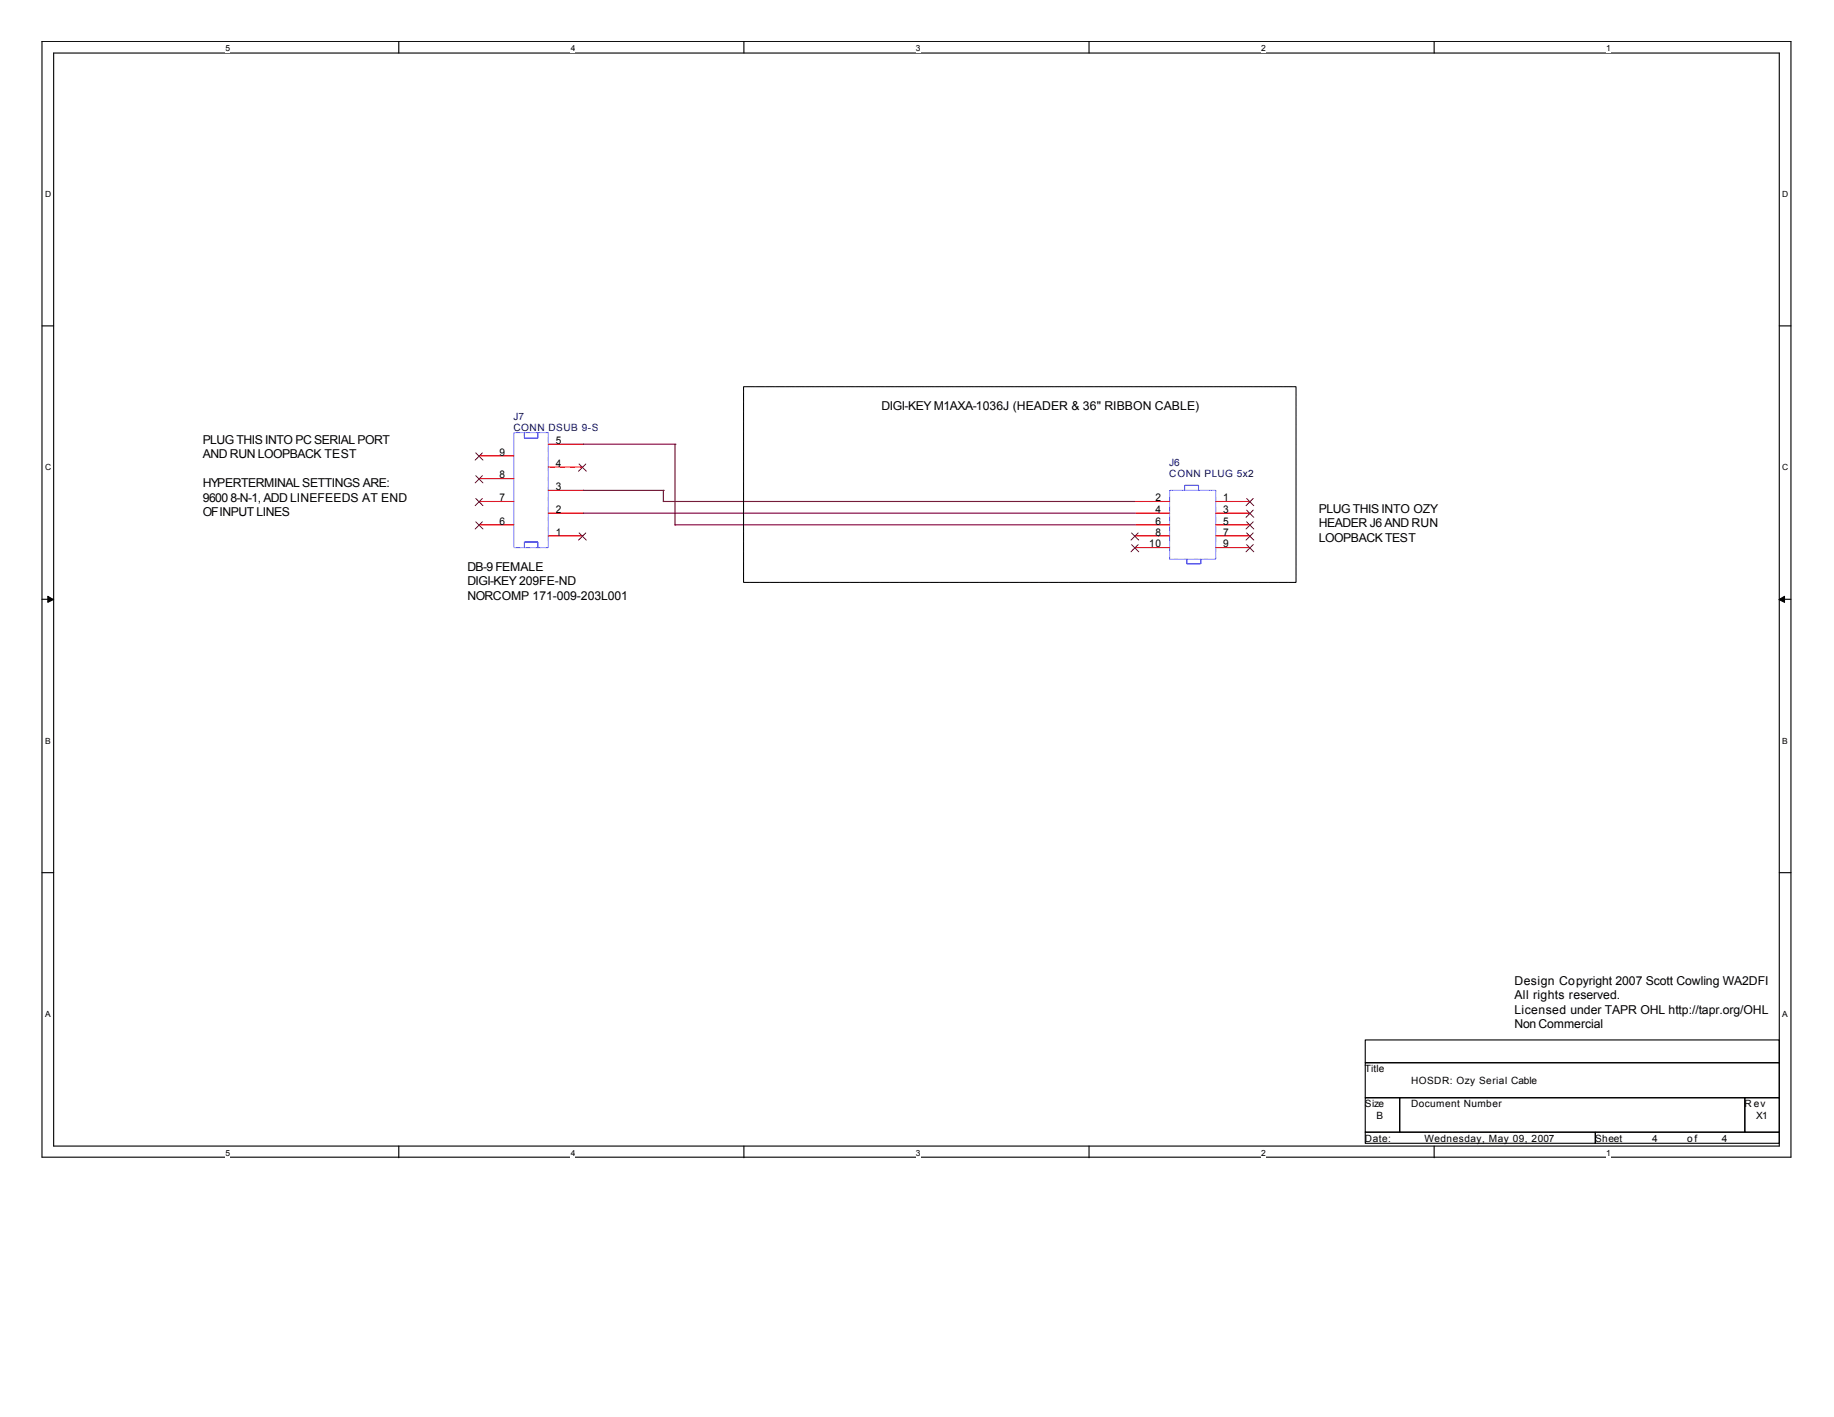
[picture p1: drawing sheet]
<svg xmlns="http://www.w3.org/2000/svg" width="279mm" height="216mm" viewBox="0 0 279 216" stroke-linecap="round" stroke-linejoin="round" font-family="sans-serif">
<path d="M6.4 6.3h266.4v170h-266.4zM8.2 8.1h262.9v166.5h-262.9z" fill="none" stroke="#000" stroke-width=".17"/>
<g fill="#fff">
<path d="M34.4 6.6h.7v1.4h-.7z"/>
<path d="M34.4 174.9h.7v1.5h-.7z"/>
</g>
<path d="M60.8 6.3v1.8M60.8 174.6v1.8" fill="none" stroke="#000" stroke-width=".17"/>
<g fill="#fff">
<path d="M87 6.6h.6v1.4h-.6z"/>
<path d="M87 174.9h.6v1.5h-.6z"/>
</g>
<path d="M113.3 6.3v1.8M113.3 174.6v1.8" fill="none" stroke="#000" stroke-width=".17"/>
<g fill="#fff">
<path d="M139.5 6.6h.7v1.4h-.7z"/>
<path d="M139.5 174.9h.7v1.5h-.7z"/>
</g>
<path d="M165.9 6.3v1.8M165.9 174.6v1.8" fill="none" stroke="#000" stroke-width=".17"/>
<g fill="#fff">
<path d="M192.1 6.6h.7v1.4h-.7z"/>
<path d="M192.1 174.9h.7v1.5h-.7z"/>
</g>
<path d="M218.5 6.3v1.8M218.5 174.6v1.8" fill="none" stroke="#000" stroke-width=".17"/>
<g fill="#fff">
<path d="M244.7 6.6h.7v1.4h-.7z"/>
<path d="M244.7 174.9h.7v1.5h-.7z"/>
<path d="M6.9 28.9h.9v1.4h-.9z"/>
<path d="M271.5 28.9h1v1.4h-1z"/>
<path d="M6.9 70.4h.9v1.5h-.9z"/>
<path d="M271.5 70.4h1v1.5h-1z"/>
</g>
<path d="M6.4 49.7h1.8M271.1 49.7h1.7" fill="none" stroke="#000" stroke-width=".17"/>
<g fill="#fff">
<path d="M6.9 112.1h.8v1.4h-.8z"/>
<path d="M271.5 112.1h.9v1.4h-.9z"/>
</g>
<path d="M6.4 91.3h1.8M271.1 91.3h1.7" fill="none" stroke="#000" stroke-width=".17"/>
<g fill="#000" stroke="#000" stroke-width=".15">
<path d="M7.3 90.8l.8 .6-.8 .4z" fill-rule="evenodd"/>
<path d="M271 91.4l.9-.6v1z" fill-rule="evenodd"/>
</g>
<g fill="#fff">
<path d="M6.9 153.8h.7v1.4h-.7z"/>
<path d="M271.5 153.8h.8v1.4h-.8z"/>
</g>
<path d="M6.4 133h1.8M271.1 133h1.7M208 158.5h63.1v3.4h-63.1zM208 161.9h63.1v5.4h-63.1zM208 167.3h5.2v5.2h-5.2zM208 172.5h35v1.7h-35zM213.2 167.3h52.6v5.2h-52.6zM243 172.5h28.1v1.7h-28.1zM265.8 167.3h5.3v5.2h-5.3z" fill="none" stroke="#000" stroke-width=".17"/>
<g fill="none" stroke="#800040" stroke-width=".17">
<path d="M88.8 78.2h.1M88.8 74.7h.1M88.8 67.7h.1M88.8 78.2h84.1M88.8 74.7h12.3M88.8 67.7h14M101.1 74.7h.1M101.1 76.4h.1M101.1 74.7v1.7M101.1 76.4h71.8M102.8 80h.1M102.8 67.7h.1"/>
<path d="M102.8 80h70.1M102.8 67.7v12.3"/>
</g>
<path d="M113.3 58.9h84.1v29.8h-84.1z" fill="none" stroke="#000" stroke-width=".15" stroke-dasharray=".1 .1 .1 .1 .1 .1 .1 .1"/>
<path d="M78.3 65.9h5.2v17.5h-5.2zM178.2 74.7h7v10.5h-7z" fill="none" stroke="#00f" stroke-width=".17" stroke-dasharray=".1 .1 .1 .1 .1 .1 .1 .1" stroke-linecap="butt"/>
<path d="M81.9 65.9v.9h-2v-.9M182.6 74.7v-.7h-2.1v.7M79.9 83.4v-.8h2v.8M180.8 85.2v.7h2.1v-.7" fill="none" stroke="#00f" stroke-width=".17" stroke-dasharray=".1 .1 .1 .1 .1 .1 .1 .1"/>
<g fill="none" stroke="#f00" stroke-width=".17" stroke-dasharray=".1 .1 .1 .1 .1 .1 .1 .1">
<path d="M78.3 69.5h-5.3M78.3 72.9h-5.3M78.3 76.4h-5.3M78.3 80h-5.3M83.5 67.7h5.3M83.5 71.2h5.3M83.5 74.7h5.3M83.5 78.2h5.3M178.2 76.4h-5.3M178.2 78.2h-5.3M178.2 80h-5.3M185.2 76.4h5.3"/>
<path d="M185.2 78.2h5.3M185.2 80h5.3M83.5 81.7h5.3M178.2 81.7h-5.3M178.2 83.4h-5.3M185.2 81.7h5.3M185.2 83.4h5.3"/>
</g>
<g fill="none" stroke="#804000" stroke-width=".15" stroke-dasharray=".1 .1 .1 .1 .1 .1 .1 .1">
<path d="M72.5 69l1.1 1.1M72.5 72.5l1.1 1.1M72.5 75.9l1.1 1.1M72.5 79.5l1.1 1.1M73.5 69l-1.1 1.1M73.5 72.5l-1.1 1.1M73.5 75.9l-1.1 1.1M73.5 79.5l-1.1 1.1M88.2 70.7l1.1 1.1M89.2 70.7l-1.1 1.1M189.9 75.9l1.1 1.1M189.9 77.7l1.1 1.1"/>
<path d="M189.9 79.5l1.1 1.1M190.9 75.9l-1.1 1.1M190.9 77.7l-1.1 1.1M190.9 79.5l-1.1 1.1M88.2 81.2l1.1 1.1M89.2 81.2l-1.1 1.1M172.4 81.2l1.1 1.1M172.4 83l1.1 1.1M173.4 81.2l-1.1 1.1M173.4 83l-1.1 1.1M189.9 81.2l1.1 1.1M189.9 83l1.1 1.1"/>
<path d="M190.9 81.2l-1.1 1.1M190.9 83l-1.1 1.1"/>
</g>
<g font-size="1.9">
<text x="134.3" y="62.4">DIGI-KEY M1AXA-1036J (HEADER &amp; 36&quot; RIBBON CABLE)</text>
<text x="30.9" y="67.6">PLUG THIS INTO PC SERIAL PORT</text>
<text x="30.9" y="69.8">AND RUN LOOPBACK TEST</text>
<text x="30.9" y="74.3">HYPERTERMINAL SETTINGS ARE:</text>
<text x="30.9" y="76.5">9600 8-N-1, ADD LINEFEEDS AT END</text>
<text x="30.9" y="78.7">OFINPUT LINES</text>
<text x="200.9" y="78.1">PLUG THIS INTO OZY</text>
<text x="200.9" y="80.3">HEADER J6 AND RUN</text>
<text x="200.9" y="82.5">LOOPBACK TEST</text>
<text x="71.2" y="87">DB-9 FEMALE</text>
<text x="71.2" y="89.2">DIGI-KEY 209FE-ND</text>
<text x="71.2" y="91.4">NORCOMP 171-009-203L001</text>
<text x="230.7" y="150">Design Copyright 2007 Scott Cowling WA2DFI</text>
<text x="230.7" y="152.2">All rights reserved.</text>
<text x="230.7" y="154.4">Licensed under TAPR OHL http://tapr.org/OHL</text>
<text x="230.7" y="156.6">NonCommercial</text>
</g>
<g font-size="1.6">
<text x="76.1" y="69.4">9</text>
<text x="84.7" y="67.6">5</text>
<text x="84.7" y="71.1">4</text>
<text x="76.1" y="72.9">8</text>
<text x="76.1" y="76.4">7</text>
<text x="84.7" y="74.7">3</text>
<text x="176" y="76.4">2</text>
<text x="186.4" y="76.4">1</text>
<text x="76.1" y="79.9">6</text>
<text x="84.7" y="78.1">2</text>
<text x="84.7" y="81.6">1</text>
<text x="175.1" y="83.4">10</text>
<text x="176" y="78.1">4</text>
<text x="176" y="79.9">6</text>
<text x="176" y="81.6">8</text>
<text x="186.4" y="78.1">3</text>
<text x="186.4" y="79.9">5</text>
<text x="186.4" y="81.6">7</text>
<text x="186.4" y="83.4">9</text>
</g>
<g font-size="1.5" fill="#000080">
<text x="78.2" y="63.9">J7</text>
<text x="78.2" y="65.6">CONN DSUB 9-S</text>
<text x="178.1" y="71">J6</text>
<text x="178.1" y="72.6">CONN PLUG 5x2</text>
</g>
<g font-size="1.5">
<text x="207.9" y="163.4">Title</text>
<text x="215" y="165.2">HOSDR: Ozy Serial Cable</text>
<text x="207.9" y="168.7">Size</text>
<text x="207.9" y="174">Date:</text>
<text x="209.7" y="170.4">B</text>
<text x="215" y="168.7">Document Number</text>
<text x="217" y="174">Wednesday, May 09, 2007</text>
<text x="243" y="174">Sheet</text>
<text x="251.7" y="174">4</text>
<text x="257" y="174">of</text>
<text x="262.3" y="174">4</text>
<text x="265.8" y="168.7">R ev</text>
<text x="267.5" y="170.4">X1</text>
</g>
<g font-size="1.3">
<text x="34.4" y="7.8">5</text>
<text x="87" y="7.8">4</text>
<text x="139.5" y="7.8">3</text>
<text x="192.1" y="7.8">2</text>
<text x="244.7" y="7.8">1</text>
<text x="6.9" y="30.1">D</text>
<text x="271.5" y="30.1">D</text>
<text x="6.9" y="71.6">C</text>
<text x="271.5" y="71.6">C</text>
<text x="6.9" y="113.3">B</text>
<text x="271.5" y="113.3">B</text>
<text x="6.9" y="154.9">A</text>
<text x="271.5" y="154.9">A</text>
<text x="34.4" y="176.1">5</text>
<text x="87" y="176.1">4</text>
<text x="139.5" y="176.1">3</text>
<text x="192.1" y="176.1">2</text>
<text x="244.7" y="176.1">1</text>
</g>
</svg>
